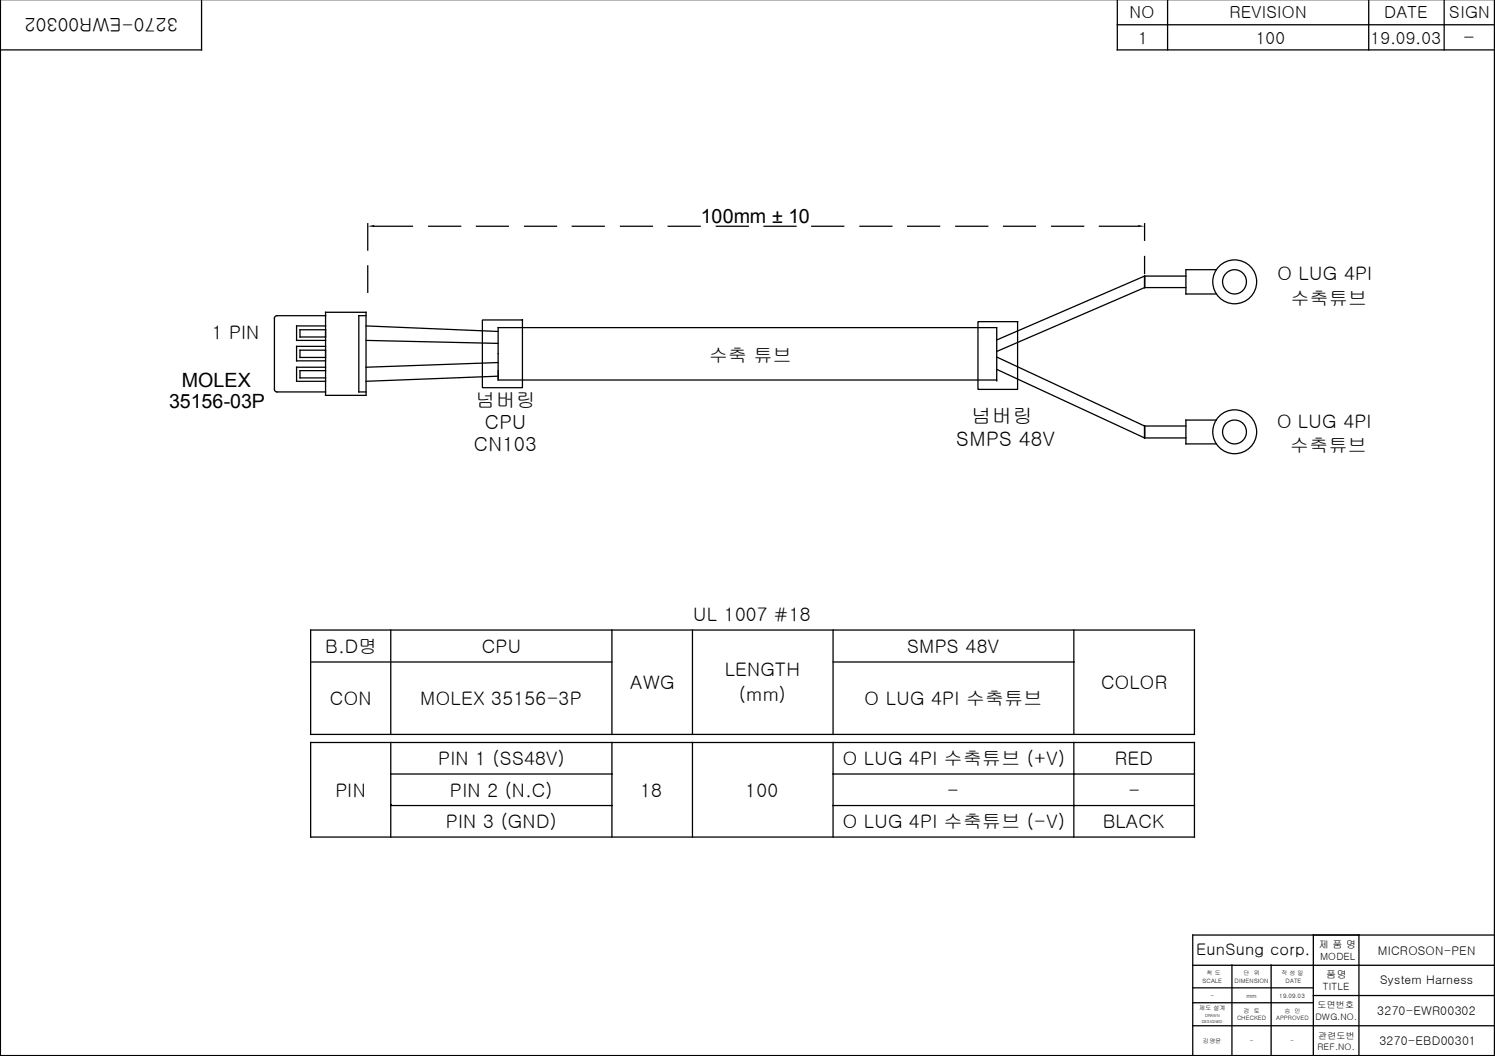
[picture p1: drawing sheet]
<svg xmlns="http://www.w3.org/2000/svg" width="297mm" height="210mm" viewBox="0 0 297 210" stroke-linecap="round" stroke-linejoin="round" font-family="sans-serif">
<g fill="none" stroke="#000" stroke-width=".25">
<path d="M.1 -.1v209.9h296.8v-209.9M40 -.1v10h-39.9M222 -.1v10h74.9M232 -.1v10M271.9 -.1v10M286.9 -.1v10M222 4.9h74.9M73.1 44.5v5.2M73.1 52.8v5.3M74.3 45h7.7M85.2 45h6.3M94.7 45h6.3"/>
<path d="M104.2 45h6.4M113.7 45h6.4M123.3 45h6.3M132.8 45h6.3M142.3 45h6.4M151.8 45h6.4M161.3 45h6.3M170.9 45h6.3M180.3 45h6.4M189.9 45h6.4M199.4 45h6.3M209 45h6.3"/>
<path d="M218.4 45h7.7M227.4 54.9l-29.4 12.7M227.4 57.2l-29.4 12.7M227.4 44.5v3.3M227.4 51v3.4M227.4 54.9v2.3M227.4 54.9h8.2M227.4 57.2h8.2M241.6 53.6h-6v4.8h6M64.7 62.8h-9.7h-.2l-.3 .5 .1 14.3 .4 .3h9.7M64.7 62.1h8v16.5h-8zM64.7 65.5h-5.1v1.5h5.1"/>
<path d="M64.7 69.6h-5.1v1.4h5.1M64.7 73.7h-5.1v1.4h5.1M64.7 64.8h-5.8v2.9h5.8M64.7 68.8h-5.8v2.9h5.8M64.7 73h-5.8v2.8h5.8M72.7 62.8h-1.4v15.1h1.4M72.7 64.8l26.3 1.1M72.7 67.7l26.3 .6M95.8 63.6h8v13.5h-8zM99 72.1l-26.3 .9M99 74.8l-26.3 1M194.3 63.9h7.9v13.5h-7.9z"/>
<path d="M198 65.2v10.5M198 65.1h-99v10.4h99M198 71l29.4 13.7M198 73.4l29.4 13.7M227.4 84.7v2.4M227.4 84.7h8.2M227.4 87.1h8.2M241.6 83.5h-6v4.7h6M61.7 125.2h175.6v20.8h-175.6zM61.7 131.6h59.9M77.6 125.2v20.8M121.6 125.2v20.8"/>
<path d="M137.6 125.2v20.8M165.5 125.2v20.8M165.5 131.6h47.9M213.4 125.2v20.8M61.7 147.6h175.6v18.8h-175.6zM77.6 147.6v18.8M77.6 153.9h44M121.6 147.6v18.8M137.6 147.6v18.8M165.5 147.6v18.8M165.5 153.9h71.8M213.4 147.6v18.8"/>
<path d="M77.6 160.1h44M165.5 160.1h71.8M237 196.4h23.9M237 199.3h23.9M237 191.9h59.9M244.8 191.9v17.9M252.6 191.9v17.9M260.9 185.9v23.9M260.9 197.9h36M270 185.9v23.9M296.9 185.9h-59.9v23.9M237 203.9h59.9"/>
<circle cx="245.3" cy="56" r="2.38"/>
<circle cx="245.3" cy="56" r="4.4"/>
<circle cx="245.3" cy="85.9" r="2.36"/>
<circle cx="245.3" cy="85.8" r="4.4"/>
</g>
<g fill="#000">
<path d="M73.1 45l1.2-.3v.4zM226.1 44.7l1.3 .3-1.3 .1z"/>
<path d="M77.6 159.9h.2v.3h-.2z" fill-rule="evenodd"/>
<path d="M77.6 159.9h.2v.3h-.2z" fill-rule="evenodd"/>
</g>
<g font-size="4">
<text x="190" y="88.7">SMPS 48V</text>
<text x="193" y="84.1">넘버링</text>
</g>
<g font-size="3.9">
<text x="139.3" y="44.4">100mm ± 10</text>
<text x="36.2" y="76.9">MOLEX</text>
<text x="33.6" y="81">35156-03P</text>
<text x="94.6" y="80.9">넘버링</text>
<text x="94.1" y="89.7">CN103</text>
<text x="96.4" y="85.3">CPU</text>
</g>
<g font-size="3.7">
<text x="35.3" y="3.6" transform="rotate(-180 35.3 3.6)">3270-EWR00302</text>
<text x="290.7" y="8.8">-</text>
<text x="253.8" y="55.7">O LUG 4PI</text>
<text x="256.5" y="60.6">수축튜브</text>
<text x="42.1" y="67.3">1 PIN</text>
<text x="140.9" y="71.9">수축 튜브</text>
<text x="253.7" y="85.1">O LUG 4PI</text>
<text x="256.4" y="89.9">수축튜브</text>
<text x="137.8" y="123.4">UL 1007 #18</text>
<text x="64.6" y="129.8">B.D명</text>
<text x="95.8" y="129.8">CPU</text>
<text x="180.3" y="129.8">SMPS 48V</text>
<text x="125.2" y="137">AWG</text>
<text x="144" y="134.3">LENGTH</text>
<text x="218.8" y="137">COLOR</text>
<text x="65.5" y="140.1">CON</text>
<text x="83.5" y="140.1">MOLEX 35156-3P</text>
<text x="146.8" y="139.3">(mm)</text>
<text x="171.8" y="140.1">O LUG 4PI 수축튜브</text>
<text x="87" y="152.1">PIN 1 (SS48V)</text>
<text x="167.5" y="152.1">O LUG 4PI 수축튜브 (+V)</text>
<text x="221.5" y="152.1">RED</text>
<text x="66.6" y="158.3">PIN</text>
<text x="89.4" y="158.3">PIN 2 (N.C)</text>
<text x="127.2" y="158.3">18</text>
<text x="148.1" y="158.3">100</text>
<text x="188.2" y="158.3">-</text>
<text x="224.2" y="158.3">-</text>
<text x="88.6" y="164.6">PIN 3 (GND)</text>
<text x="167.5" y="164.6">O LUG 4PI 수축튜브 (-V)</text>
<text x="219.1" y="164.6">BLACK</text>
</g>
<g font-size="3.3">
<text x="224.5" y="3.7">NO</text>
<text x="244.3" y="3.7">REVISION</text>
<text x="275" y="3.7">DATE</text>
<text x="288" y="3.7">SIGN</text>
<text x="226.1" y="8.7">1</text>
<text x="249.5" y="8.7">100</text>
<text x="272.3" y="8.7">19.09.03</text>
</g>
<text font-size="3.2" x="237.7" y="189.8">EunSung corp.</text>
<g font-size="2.4">
<text x="273.7" y="189.8">MICROSON-PEN</text>
<text x="274.2" y="195.6">System Harness</text>
<text x="273.6" y="201.8">3270-EWR00302</text>
<text x="274.1" y="207.7">3270-EBD00301</text>
</g>
<g font-size="2">
<text x="262" y="188.4">제 품 명</text>
<text x="262.3" y="190.9">MODEL</text>
<text x="262.8" y="196.9">TITLE</text>
<text x="263.5" y="194.4">품명</text>
</g>
<g font-size="1.8">
<text x="261.4" y="202.7">DWG.NO.</text>
<text x="261.8" y="200.4">도면번호</text>
<text x="261.8" y="208.6">REF.NO.</text>
<text x="261.9" y="206.4">관련도번</text>
</g>
<g font-size="1.2">
<text x="238.9" y="195.3">SCALE</text>
<text x="239.7" y="193.8">척 도</text>
<text x="245.3" y="195.3">DIMENSION</text>
<text x="247.1" y="193.8">단</text>
<text x="249.1" y="193.8">위</text>
<text x="254.6" y="193.8">작 성 일</text>
<text x="255.4" y="195.3">DATE</text>
<text x="238.3" y="200.8">제도 설계</text>
<text x="240.5" y="198.3">-</text>
<text x="245.8" y="202.8">CHECKED</text>
<text x="247.1" y="201.4">검</text>
<text x="247.6" y="198.3">mm</text>
<text x="249.1" y="201.4">토</text>
<text x="253.6" y="202.8">APPROVED</text>
<text x="254.2" y="198.3">19.09.03</text>
<text x="255.2" y="201.4">승</text>
<text x="257.2" y="201.4">인</text>
<text x="239" y="207.3">김영윤</text>
<text x="248.3" y="207.3">-</text>
<text x="256.4" y="207.3">-</text>
</g>
<g font-size=".8">
<text x="238.8" y="203.4">DESIGNED</text>
<text x="239.4" y="202.2">DRAWN</text>
</g>
</svg>
